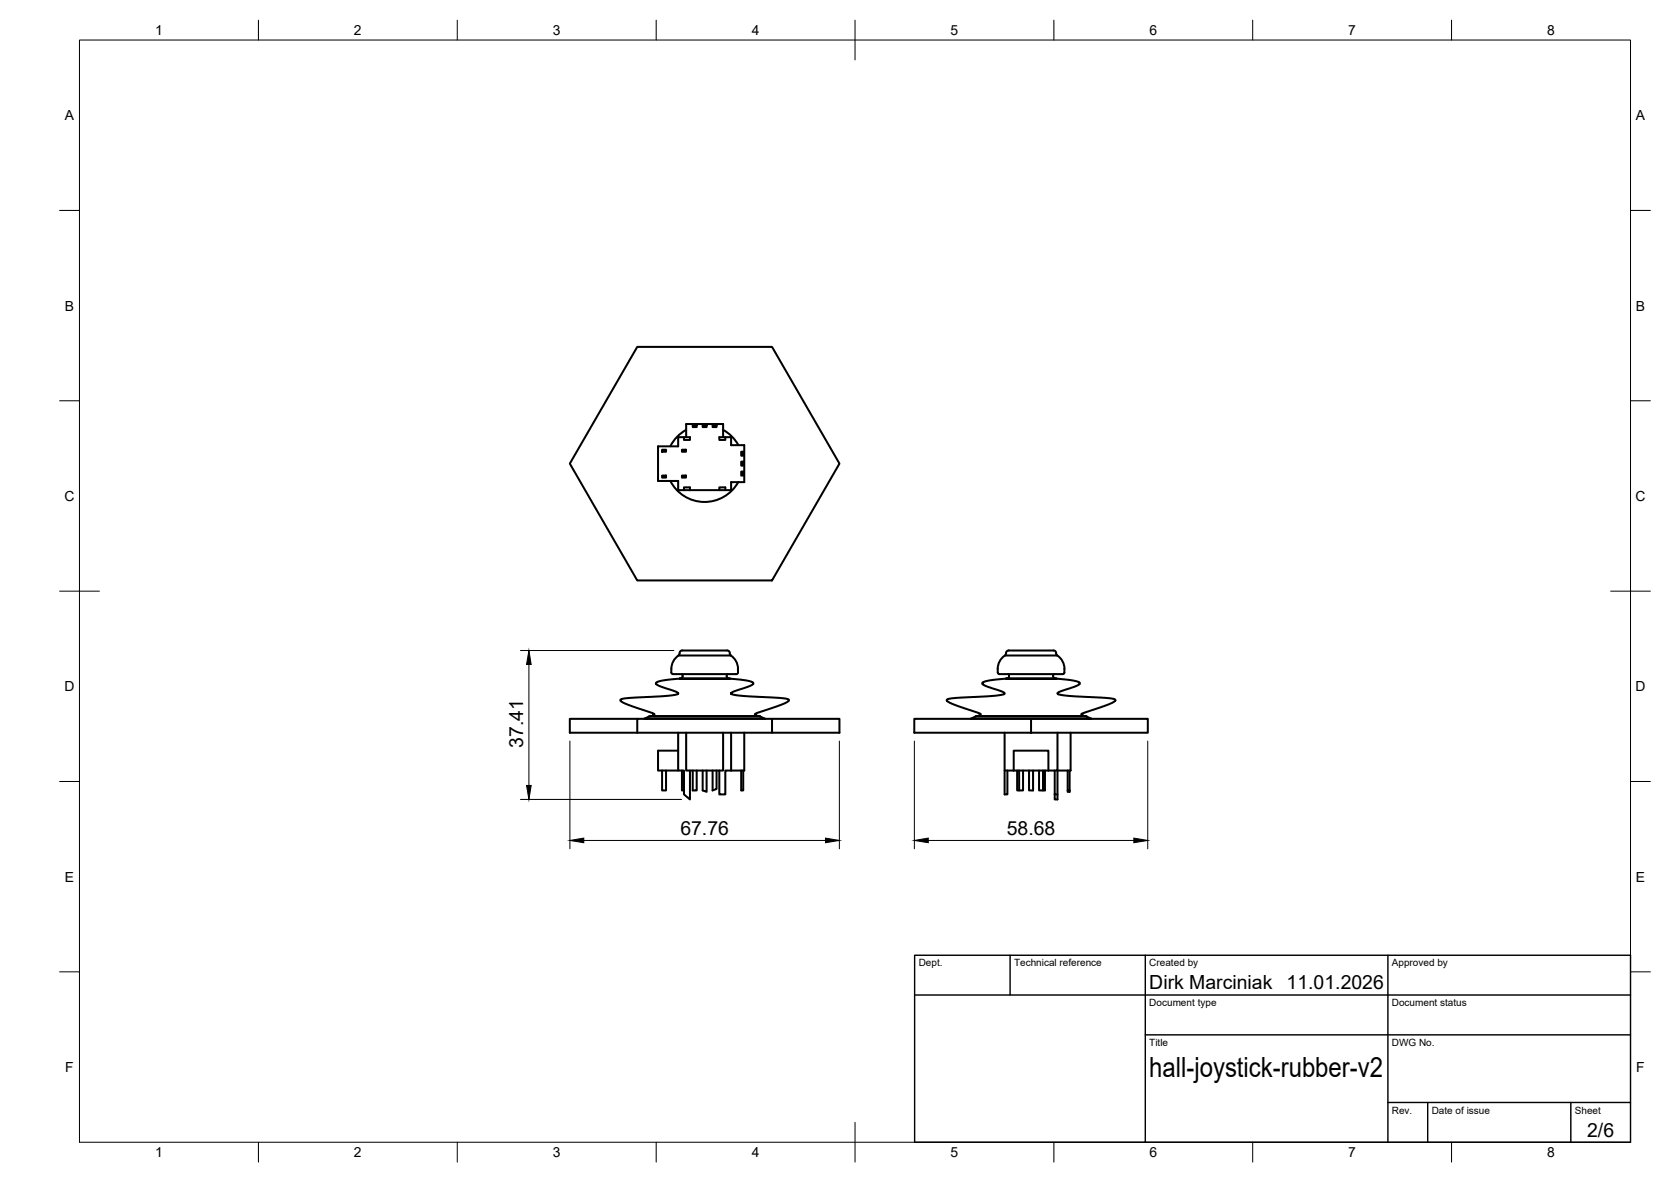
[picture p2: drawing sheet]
<svg xmlns="http://www.w3.org/2000/svg" width="420mm" height="297mm" viewBox="0 0 420 297" stroke-linecap="round" stroke-linejoin="round" font-family="sans-serif">
<!-- layer: Visible -->
<g fill="none" stroke="#000" stroke-width=".51">
<path d="M160.2 87.2h33.9l17 29.3-17 29.4h-33.9l-16.9-29.4zM166.5 113h1v.5h-1zM166.5 119.5h1v.5h-1zM171.5 113h1v.5h-1zM171.5 119.5h1v.5h-1zM172 109.9v.7h1.5v-.7h-3v2.3h-5v8.7h5v2.3h13.3v-2h3.3v-9.3h-3.3v-2h-2.9v.7h1.5v-.7M172.5 108a9.6 9.6 0 0 0-3.9 4.1M172.5 109.9v-3.3h9.3v3.3M174.2 106.8h1v.5h-1zM176.7 106.8h1v.5h-1zM179.2 106.8h1v.5h-1zM181.8 108a9.6 9.6 0 0 1 3.8 3.8"/>
<path d="M186.4 113.5h.5v1h-.5zM186.4 116h.5v1h-.5zM186.4 118.5h.5v1h-.5zM168.6 120.9a9.7 9.7 0 0 0 17 .2M172 123.2v-.7h1.5v.7M180.9 123.2v-.7h1.5v.7M163.9 179.9h26.6M163.9 179.9l-.7 .2M170.6 164.7h13.1M170.9 170.5h12.6zM171.4 169.4l.2 .2M171.5 163.5h11.3"/>
<path d="M171.5 163.5a.97 .97 0 0 0-.7 1.1 4.3 4.3 0 0 0-1.9 4.7l16.2 .1M171.6 169.6v.4M171.6 170a1.04 1.04 0 0 1-1.2 .6l-3.6 .4-1.3 .3-.6 .3 .1 .3 .8 .5 4.5 1.6 .2 .2-.2 .3-3.5 .4-9.3 .6-1.5 .4 .2 .4 1 .5 7.3 2.7-.6 .4M182.7 169.6a.66 .66 0 0 0 .6 .9M182.8 163.5a.97 .97 0 0 1 .8 1.1 4.3 4.3 0 0 1 1.8 4.7l-.2 .1M183 169.4l-.3 .2M183.3 170.5h.2M183.5 170.5l4 .5 1.3 .3 .6 .3-.1 .3-.7 .5-4.5 1.6-.3 .2 .3 .3 3.4 .4 9.4 .6 1.5 .4-.2 .4-1.1 .5-7.3 2.7 .7 .4M190.5 179.9l.4 .1M190.9 180l.3 .1M245.5 180l-.2 .1M245.9 179.9h26.7"/>
<path d="M245.9 179.9l-.4 .1M252.7 164.7h13.1M253 170.5h12.5zM253.5 169.4l.2 .2M253.6 163.5h11.3M253.7 169.6a1.01 1.01 0 0 1-1.4 1l-4 .5-1 .3-.3 .3 .2 .3 .6 .4 4.4 1.5 .4 .4-.3 .2-3.4 .4-8.7 .5-2.1 .4 .2 .5 1.3 .7 7 2.4-.7 .5M264.8 169.6v.4M264.8 170a.58 .58 0 0 0 .7 .5M264.9 163.5a.97 .97 0 0 1 .8 1.1 4.2 4.2 0 0 1 1.8 4.7l-15.2 .1a1.11 1.11 0 0 1-1.4-.4 4.8 4.8 0 0 1 2-4.6l.2-.7 .5-.2M265 169.4l-.2 .2M265.5 170.5l4.1 .5 1.3 .3 .6 .4-.2 .3-.6 .4-4.4 1.5-.4 .4 .3 .2 3.4 .4 8.7 .5 2.1 .4-.2 .5-1.3 .7-7 2.4 .7 .5M272.6 179.9l.6 .2"/>
<path d="M160.2 180.6h-16.9v3.5h67.8v-3.5h-17v3.5M162.7 180.6h.1M163.2 180.1l-1.2 .5h30.3l-1.1-.5M163.2 180.1h28M166.5 193.6v5h1v-5M170.5 184.1v9.5h1.5v6l1.5 1.3v-7.3M170.5 188.6h-5v5h5M171.5 193.6v5h.5M172.5 184.1v9.5h9.3v-9.5M174.2 193.6v5h1v-5M176.7 193.6v5l1 .4v-5.4M179.2 193.6v5l1-.3v-4.7"/>
<path d="M180.9 193.6v6h1.5v-6h1.4M183.8 184.1v9.5M186.4 193.6v5h.5v-5M187.1 184.1v9.5h-3.3M191.7 180.6h.1M194.1 180.6h-33.9v3.5M244.1 180.6l1.2-.5h27.9l1.2 .5zM244.7 180.6h.1M252.6 184.1v15.5h.7v-6M252.6 193.6h11M254.9 193.6v-5h8.7v5M255.8 193.6v5h.4"/>
<path d="M256.2 193.6v5h1v-5M258.7 193.6v5h1.1v-5M259.2 180.6h-29.3v3.5h58.7v-3.5h-29.4v3.5M261.3 193.6v5h1M262.3 193.6v5h.4v-5M265.2 193.6v6h.7M265.9 184.1v9.5h-2.3M268.5 193.6v5h.4M268.9 193.6v5.4h-.4v-.4M269.2 184.1v9.5h-3.3v7.3h-.7v-1.3M273.8 180.6h.1"/>
</g>
<g fill="#000">
<circle cx="170.9" cy="170.5" r=".25"/>
<circle cx="183.5" cy="170.5" r=".25"/>
<circle cx="253" cy="170.5" r=".25"/>
<circle cx="265.5" cy="170.5" r=".25"/>
</g>
<!-- layer: BORDER -->
<g fill="none" stroke="#000" stroke-width=".25">
<path d="M20 10.1h390v276.9h-390zM65 5.1v5M115 5.1v5M165 5.1v5M215 5.1v10M265 5.1v5M315 5.1v5M365 5.1v5M15 52.9h5M410 52.9h5M15 100.7h5M410 100.7h5"/>
<path d="M15 148.6h10M405 148.6h10M15 196.4h5M410 196.4h5M15 244.2h5M410 244.2h5M65 287v5M115 287v5M165 287v5M215 282.1v9.9M265 287v5M315 287v5"/>
<path d="M365 287v5"/>
</g>
<!-- layer: TITLEBLOCK -->
<path d="M230 240.1h180v46.9h-180zM230 250h180M254 240.1v9.9M288 240.1v46.9M349 240.1v46.9M288 260.1h122M349 277.1h61M359 277.1v9.9M395 277.1v9.9" fill="none" stroke="#000" stroke-width=".36"/>
<!-- layer: FD_Dimensions -->
<path d="M130.9 163.5h38.5M133 167v30.4M143.3 186.2v27.1M211.1 186.2v27.1M229.9 186.2v27.1M288.6 186.2v27.1M130.9 200.9h40.5M146.8 211.2h60.8M233.4 211.2h51.7" fill="none" stroke="#000" stroke-width=".25"/>
<path d="M133 163.5l.6 3.5h-1.2zM132.4 197.4h1.2l-.6 3.5zM143.3 211.2l3.5-.6v1.2zM207.6 210.6l3.5 .6-3.5 .6zM229.9 211.2l3.5-.6v1.2zM285.1 210.6l3.5 .6-3.5 .6z" fill="#000" stroke="#000" stroke-width=".25"/>
<text font-size="7" x="289" y="270.6">hall-joystick-rubber-v2</text>
<g font-size="4.9">
<text x="131.5" y="188" transform="rotate(-90 131.5 188)">37.41</text>
<text x="171.1" y="209.7">67.76</text>
<text x="253.1" y="209.7">58.68</text>
<text x="289" y="248.5">Dirk Marciniak</text>
<text x="323.5" y="248.5">11.01.2026</text>
<text x="399.1" y="285.7">2/6</text>
</g>
<g font-size="3.5">
<text x="39" y="8.8">1</text>
<text x="89" y="8.8">2</text>
<text x="139" y="8.8">3</text>
<text x="189" y="8.8">4</text>
<text x="239" y="8.8">5</text>
<text x="289" y="8.8">6</text>
<text x="339" y="8.8">7</text>
<text x="389" y="8.8">8</text>
<text x="16.3" y="30.2">A</text>
<text x="411.3" y="30.2">A</text>
<text x="16.3" y="78">B</text>
<text x="411.3" y="78">B</text>
<text x="16.2" y="125.9">C</text>
<text x="411.2" y="125.9">C</text>
<text x="16.2" y="173.7">D</text>
<text x="411.2" y="173.7">D</text>
<text x="16.3" y="221.6">E</text>
<text x="411.3" y="221.6">E</text>
<text x="16.4" y="269.4">F</text>
<text x="411.4" y="269.4">F</text>
<text x="39" y="290.8">1</text>
<text x="89" y="290.8">2</text>
<text x="139" y="290.8">3</text>
<text x="189" y="290.8">4</text>
<text x="239" y="290.8">5</text>
<text x="289" y="290.8">6</text>
<text x="339" y="290.8">7</text>
<text x="389" y="290.8">8</text>
</g>
<g font-size="2.5">
<text x="231" y="242.9">Dept.</text>
<text x="255" y="242.9">Technical reference</text>
<text x="289" y="242.9">Created by</text>
<text x="350" y="242.9">Approved by</text>
<text x="289" y="252.8">Document type</text>
<text x="350" y="252.8">Document status</text>
<text x="289" y="262.9">Title</text>
<text x="350" y="262.9">DWG No.</text>
<text x="350" y="279.9">Rev.</text>
<text x="360" y="279.9">Date of issue</text>
<text x="396" y="279.9">Sheet</text>
</g>
</svg>
